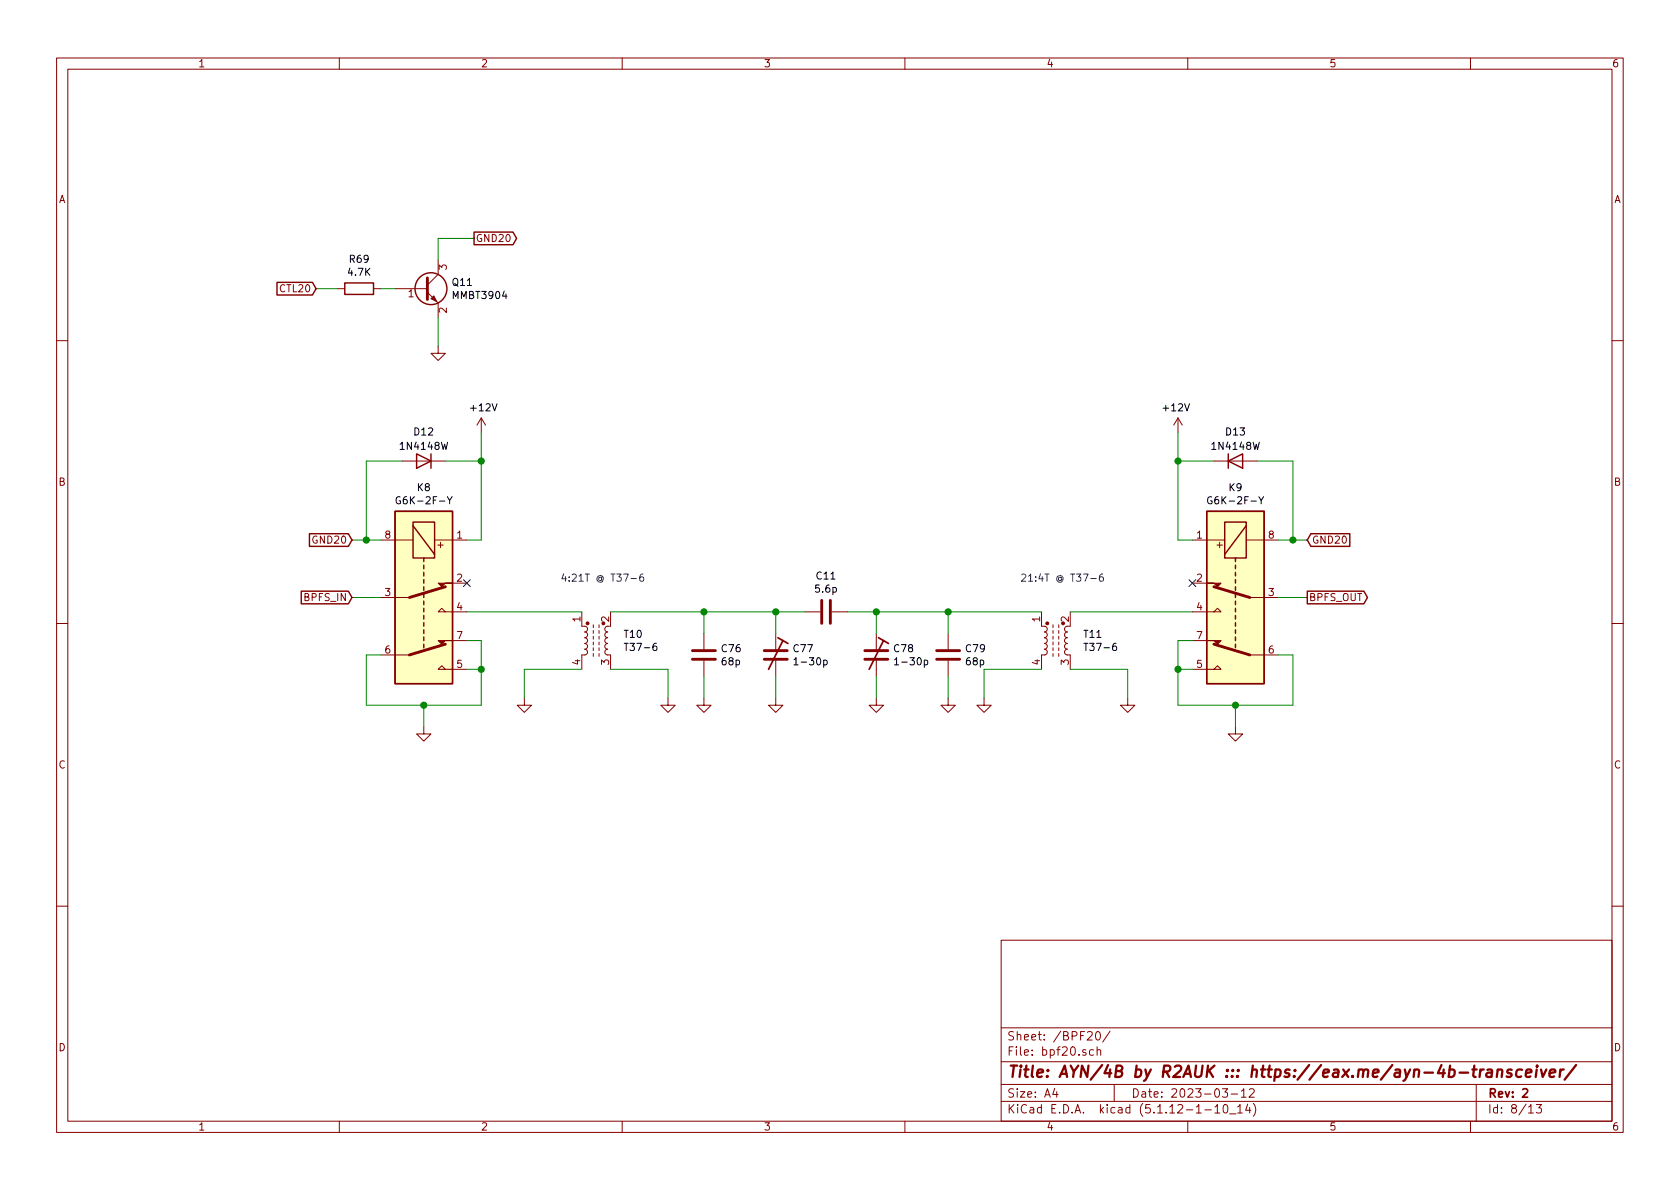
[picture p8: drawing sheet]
EESchema Schematic File Version 4
EELAYER 30 0
EELAYER END
$Descr A4 11693 8268
encoding utf-8
Sheet 8 13
Title "AYN/4B by R2AUK ::: https://eax.me/ayn-4b-transceiver/"
Date "2023-03-12"
Rev "2"
Comp ""
Comment1 ""
Comment2 ""
Comment3 ""
Comment4 ""
$EndDescr
Text GLabel 9100 4150 2    50   Output ~ 0
BPFS_OUT
Text GLabel 2450 4150 0    50   Input ~ 0
BPFS_IN
$Comp
L Relay:G6K-2 K?
U 1 1
P 2950 4150
AR Path="/63AB377E" Ref="K?"  Part="1" 
AR Path="/639CF160/63AB377E" Ref="K?"  Part="1" 
AR Path="/639F43A7/63AB377E" Ref="K8"  Part="1" 
F 0 "K8" V 2183 4150 50  0000 C CNN
F 1 "G6K-2F-Y" V 2274 4150 50  0000 C CNN
F 2 "Relay_SMD:Relay_DPDT_Omron_G6K-2F-Y" H 2950 4150 50  0001 L CNN
F 3 "http://omronfs.omron.com/en_US/ecb/products/pdf/en-g6k.pdf" H 2950 4150 50  0001 C CNN
	1    2950 4150
	0    1    1    0   
$EndComp
$Comp
L power:GND #PWR?
U 1 1
P 2950 5050
AR Path="/63AB3784" Ref="#PWR?"  Part="1" 
AR Path="/639CF160/63AB3784" Ref="#PWR?"  Part="1" 
AR Path="/639F43A7/63AB3784" Ref="#PWR0162"  Part="1" 
F 0 "#PWR0162" H 2950 4800 50  0001 C CNN
F 1 "GND" H 2955 4877 50  0001 C CNN
F 2 "" H 2950 5050 50  0001 C CNN
F 3 "" H 2950 5050 50  0001 C CNN
	1    2950 5050
	1    0    0    -1  
$EndComp
Wire Wire Line
	2950 5050 2950 4900
Wire Wire Line
	2950 4900 3350 4900
Wire Wire Line
	3350 4900 3350 4650
Wire Wire Line
	3350 4650 3250 4650
Wire Wire Line
	3350 4650 3350 4450
Wire Wire Line
	3350 4450 3250 4450
Connection ~ 3350 4650
Wire Wire Line
	2950 4900 2550 4900
Wire Wire Line
	2550 4900 2550 4550
Wire Wire Line
	2550 4550 2650 4550
Connection ~ 2950 4900
$Comp
L power:+12V #PWR?
U 1 1
P 3350 3000
AR Path="/63AB3795" Ref="#PWR?"  Part="1" 
AR Path="/639CF160/63AB3795" Ref="#PWR?"  Part="1" 
AR Path="/639F43A7/63AB3795" Ref="#PWR0152"  Part="1" 
F 0 "#PWR0152" H 3350 2850 50  0001 C CNN
F 1 "+12V" H 3365 3173 50  0000 C CNN
F 2 "" H 3350 3000 50  0001 C CNN
F 3 "" H 3350 3000 50  0001 C CNN
	1    3350 3000
	1    0    0    -1  
$EndComp
$Comp
L Diode:1N4148W D?
U 1 1
P 2950 3200
AR Path="/63A3545E/63AB379B" Ref="D?"  Part="1" 
AR Path="/63AB379B" Ref="D?"  Part="1" 
AR Path="/639CF160/63AB379B" Ref="D?"  Part="1" 
AR Path="/639F43A7/63AB379B" Ref="D12"  Part="1" 
F 0 "D12" H 2950 3000 50  0000 C CNN
F 1 "1N4148W" H 2950 3100 50  0000 C CNN
F 2 "Diode_SMD:D_SOD-123" H 2950 3025 50  0001 C CNN
F 3 "https://www.vishay.com/docs/85748/1n4148w.pdf" H 2950 3200 50  0001 C CNN
	1    2950 3200
	-1   0    0    1   
$EndComp
Wire Wire Line
	3350 3000 3350 3200
Wire Wire Line
	2650 3750 2550 3750
Wire Wire Line
	2550 3750 2550 3200
Wire Wire Line
	2550 3200 2800 3200
Wire Wire Line
	3350 3750 3250 3750
Wire Wire Line
	3100 3200 3350 3200
Connection ~ 3350 3200
Wire Wire Line
	3350 3200 3350 3750
Wire Wire Line
	2450 4150 2650 4150
Text GLabel 2450 3750 0    50   Input ~ 0
GND20
Wire Wire Line
	2450 3750 2550 3750
Connection ~ 2550 3750
$Comp
L Transistor_BJT:MMBT3904 Q?
U 1 1
P 2950 2000
AR Path="/63701EE5/63AB37AD" Ref="Q?"  Part="1" 
AR Path="/63AB37AD" Ref="Q?"  Part="1" 
AR Path="/639CF160/63AB37AD" Ref="Q?"  Part="1" 
AR Path="/639F43A7/63AB37AD" Ref="Q11"  Part="1" 
F 0 "Q11" H 3141 2046 50  0000 L CNN
F 1 "MMBT3904" H 3141 1955 50  0000 L CNN
F 2 "Package_TO_SOT_SMD:SOT-23" H 3150 1925 50  0001 L CIN
F 3 "https://www.fairchildsemi.com/datasheets/2N/2N3904.pdf" H 2950 2000 50  0001 L CNN
	1    2950 2000
	1    0    0    -1  
$EndComp
$Comp
L power:GND #PWR?
U 1 1
P 3050 2400
AR Path="/63AB37B3" Ref="#PWR?"  Part="1" 
AR Path="/639CF160/63AB37B3" Ref="#PWR?"  Part="1" 
AR Path="/639F43A7/63AB37B3" Ref="#PWR0151"  Part="1" 
F 0 "#PWR0151" H 3050 2150 50  0001 C CNN
F 1 "GND" H 3055 2227 50  0001 C CNN
F 2 "" H 3050 2400 50  0001 C CNN
F 3 "" H 3050 2400 50  0001 C CNN
	1    3050 2400
	1    0    0    -1  
$EndComp
Wire Wire Line
	3050 2400 3050 2200
Wire Wire Line
	3050 1800 3050 1650
Text GLabel 2200 2000 0    50   Input ~ 0
CTL20
$Comp
L Device:R R?
U 1 1
P 2500 2000
AR Path="/63AB37BC" Ref="R?"  Part="1" 
AR Path="/639CF160/63AB37BC" Ref="R?"  Part="1" 
AR Path="/639F43A7/63AB37BC" Ref="R69"  Part="1" 
F 0 "R69" V 2293 2000 50  0000 C CNN
F 1 "4.7K" V 2384 2000 50  0000 C CNN
F 2 "Resistor_SMD:R_0805_2012Metric_Pad1.15x1.40mm_HandSolder" V 2430 2000 50  0001 C CNN
F 3 "~" H 2500 2000 50  0001 C CNN
	1    2500 2000
	0    1    1    0   
$EndComp
Wire Wire Line
	2200 2000 2350 2000
Wire Wire Line
	2650 2000 2750 2000
Text GLabel 3300 1650 2    50   Output ~ 0
GND20
Wire Wire Line
	3300 1650 3050 1650
$Comp
L Relay:G6K-2 K?
U 1 1
P 8600 4150
AR Path="/63AB37C6" Ref="K?"  Part="1" 
AR Path="/639CF160/63AB37C6" Ref="K?"  Part="1" 
AR Path="/639F43A7/63AB37C6" Ref="K9"  Part="1" 
F 0 "K9" V 7833 4150 50  0000 C CNN
F 1 "G6K-2F-Y" V 7924 4150 50  0000 C CNN
F 2 "Relay_SMD:Relay_DPDT_Omron_G6K-2F-Y" H 8600 4150 50  0001 L CNN
F 3 "http://omronfs.omron.com/en_US/ecb/products/pdf/en-g6k.pdf" H 8600 4150 50  0001 C CNN
	1    8600 4150
	0    -1   1    0   
$EndComp
$Comp
L power:GND #PWR?
U 1 1
P 8600 5050
AR Path="/63AB37CC" Ref="#PWR?"  Part="1" 
AR Path="/639CF160/63AB37CC" Ref="#PWR?"  Part="1" 
AR Path="/639F43A7/63AB37CC" Ref="#PWR0163"  Part="1" 
F 0 "#PWR0163" H 8600 4800 50  0001 C CNN
F 1 "GND" H 8605 4877 50  0001 C CNN
F 2 "" H 8600 5050 50  0001 C CNN
F 3 "" H 8600 5050 50  0001 C CNN
	1    8600 5050
	-1   0    0    -1  
$EndComp
Wire Wire Line
	8600 5050 8600 4900
Wire Wire Line
	8600 4900 8200 4900
Wire Wire Line
	8200 4900 8200 4650
Wire Wire Line
	8200 4650 8300 4650
Wire Wire Line
	8200 4650 8200 4450
Wire Wire Line
	8200 4450 8300 4450
Connection ~ 8200 4650
Wire Wire Line
	8600 4900 9000 4900
Wire Wire Line
	9000 4900 9000 4550
Wire Wire Line
	9000 4550 8900 4550
Connection ~ 8600 4900
$Comp
L power:+12V #PWR?
U 1 1
P 8200 3000
AR Path="/63AB37DD" Ref="#PWR?"  Part="1" 
AR Path="/639CF160/63AB37DD" Ref="#PWR?"  Part="1" 
AR Path="/639F43A7/63AB37DD" Ref="#PWR0153"  Part="1" 
F 0 "#PWR0153" H 8200 2850 50  0001 C CNN
F 1 "+12V" H 8215 3173 50  0000 C CNN
F 2 "" H 8200 3000 50  0001 C CNN
F 3 "" H 8200 3000 50  0001 C CNN
	1    8200 3000
	-1   0    0    -1  
$EndComp
$Comp
L Diode:1N4148W D?
U 1 1
P 8600 3200
AR Path="/63A3545E/63AB37E3" Ref="D?"  Part="1" 
AR Path="/63AB37E3" Ref="D?"  Part="1" 
AR Path="/639CF160/63AB37E3" Ref="D?"  Part="1" 
AR Path="/639F43A7/63AB37E3" Ref="D13"  Part="1" 
F 0 "D13" H 8600 3000 50  0000 C CNN
F 1 "1N4148W" H 8600 3100 50  0000 C CNN
F 2 "Diode_SMD:D_SOD-123" H 8600 3025 50  0001 C CNN
F 3 "https://www.vishay.com/docs/85748/1n4148w.pdf" H 8600 3200 50  0001 C CNN
	1    8600 3200
	1    0    0    1   
$EndComp
Wire Wire Line
	8200 3000 8200 3200
Wire Wire Line
	8900 3750 9000 3750
Wire Wire Line
	9000 3750 9000 3200
Wire Wire Line
	9000 3200 8750 3200
Wire Wire Line
	8200 3750 8300 3750
Wire Wire Line
	8450 3200 8200 3200
Connection ~ 8200 3200
Wire Wire Line
	8200 3200 8200 3750
Wire Wire Line
	9100 4150 8900 4150
Text GLabel 9100 3750 2    50   Input ~ 0
GND20
Wire Wire Line
	9100 3750 9000 3750
Connection ~ 9000 3750
NoConn ~ 3250 4050
NoConn ~ 8300 4050
$Comp
L power:GND #PWR?
U 1 1
P 3650 4850
AR Path="/63AB37FD" Ref="#PWR?"  Part="1" 
AR Path="/639CF160/63AB37FD" Ref="#PWR?"  Part="1" 
AR Path="/639F43A7/63AB37FD" Ref="#PWR0154"  Part="1" 
F 0 "#PWR0154" H 3650 4600 50  0001 C CNN
F 1 "GND" H 3655 4677 50  0001 C CNN
F 2 "" H 3650 4850 50  0001 C CNN
F 3 "" H 3650 4850 50  0001 C CNN
	1    3650 4850
	1    0    0    -1  
$EndComp
$Comp
L power:GND #PWR?
U 1 1
P 4650 4850
AR Path="/63AB3803" Ref="#PWR?"  Part="1" 
AR Path="/639CF160/63AB3803" Ref="#PWR?"  Part="1" 
AR Path="/639F43A7/63AB3803" Ref="#PWR0155"  Part="1" 
F 0 "#PWR0155" H 4650 4600 50  0001 C CNN
F 1 "GND" H 4655 4677 50  0001 C CNN
F 2 "" H 4650 4850 50  0001 C CNN
F 3 "" H 4650 4850 50  0001 C CNN
	1    4650 4850
	1    0    0    -1  
$EndComp
Wire Wire Line
	4650 4850 4650 4650
Wire Wire Line
	3650 4850 3650 4650
$Comp
L Device:C C?
U 1 1
P 4900 4550
AR Path="/635E77F3/63AB380D" Ref="C?"  Part="1" 
AR Path="/639CF160/63AB380D" Ref="C?"  Part="1" 
AR Path="/639F43A7/63AB380D" Ref="C76"  Part="1" 
F 0 "C76" H 5015 4596 50  0000 L CNN
F 1 "68p" H 5015 4505 50  0000 L CNN
F 2 "Capacitor_SMD:C_0805_2012Metric_Pad1.15x1.40mm_HandSolder" H 4938 4400 50  0001 C CNN
F 3 "~" H 4900 4550 50  0001 C CNN
	1    4900 4550
	1    0    0    -1  
$EndComp
$Comp
L power:GND #PWR?
U 1 1
P 4900 4850
AR Path="/635E77F3/63AB3813" Ref="#PWR?"  Part="1" 
AR Path="/639CF160/63AB3813" Ref="#PWR?"  Part="1" 
AR Path="/639F43A7/63AB3813" Ref="#PWR0156"  Part="1" 
F 0 "#PWR0156" H 4900 4600 50  0001 C CNN
F 1 "GND" H 4905 4677 50  0001 C CNN
F 2 "" H 4900 4850 50  0001 C CNN
F 3 "" H 4900 4850 50  0001 C CNN
	1    4900 4850
	1    0    0    -1  
$EndComp
Wire Wire Line
	4900 4850 4900 4700
Wire Wire Line
	4900 4400 4900 4250
$Comp
L Device:CTRIM C?
U 1 1
P 5400 4550
AR Path="/639CF160/63AB381C" Ref="C?"  Part="1" 
AR Path="/639F43A7/63AB381C" Ref="C77"  Part="1" 
F 0 "C77" H 5515 4596 50  0000 L CNN
F 1 "1-30p" H 5515 4505 50  0000 L CNN
F 2 "My_Library:C_Trim_THD_L7.0mm_W6.5mm_P5.00mm" H 5400 4550 50  0001 C CNN
F 3 "~" H 5400 4550 50  0001 C CNN
	1    5400 4550
	1    0    0    -1  
$EndComp
$Comp
L power:GND #PWR?
U 1 1
P 5400 4850
AR Path="/635E77F3/63AB3822" Ref="#PWR?"  Part="1" 
AR Path="/639CF160/63AB3822" Ref="#PWR?"  Part="1" 
AR Path="/639F43A7/63AB3822" Ref="#PWR0157"  Part="1" 
F 0 "#PWR0157" H 5400 4600 50  0001 C CNN
F 1 "GND" H 5405 4677 50  0001 C CNN
F 2 "" H 5400 4850 50  0001 C CNN
F 3 "" H 5400 4850 50  0001 C CNN
	1    5400 4850
	1    0    0    -1  
$EndComp
Wire Wire Line
	5400 4850 5400 4700
Wire Wire Line
	5400 4400 5400 4250
Wire Wire Line
	5400 4250 4900 4250
Connection ~ 4900 4250
Wire Wire Line
	5600 4250 5400 4250
Connection ~ 5400 4250
$Comp
L power:GND #PWR?
U 1 1
P 7850 4850
AR Path="/63AB383A" Ref="#PWR?"  Part="1" 
AR Path="/639CF160/63AB383A" Ref="#PWR?"  Part="1" 
AR Path="/639F43A7/63AB383A" Ref="#PWR0161"  Part="1" 
F 0 "#PWR0161" H 7850 4600 50  0001 C CNN
F 1 "GND" H 7855 4677 50  0001 C CNN
F 2 "" H 7850 4850 50  0001 C CNN
F 3 "" H 7850 4850 50  0001 C CNN
	1    7850 4850
	-1   0    0    -1  
$EndComp
$Comp
L power:GND #PWR?
U 1 1
P 6850 4850
AR Path="/63AB3840" Ref="#PWR?"  Part="1" 
AR Path="/639CF160/63AB3840" Ref="#PWR?"  Part="1" 
AR Path="/639F43A7/63AB3840" Ref="#PWR0160"  Part="1" 
F 0 "#PWR0160" H 6850 4600 50  0001 C CNN
F 1 "GND" H 6855 4677 50  0001 C CNN
F 2 "" H 6850 4850 50  0001 C CNN
F 3 "" H 6850 4850 50  0001 C CNN
	1    6850 4850
	-1   0    0    -1  
$EndComp
Wire Wire Line
	6850 4850 6850 4650
Wire Wire Line
	7850 4850 7850 4650
$Comp
L Device:C C?
U 1 1
P 6600 4550
AR Path="/635E77F3/63AB384A" Ref="C?"  Part="1" 
AR Path="/639CF160/63AB384A" Ref="C?"  Part="1" 
AR Path="/639F43A7/63AB384A" Ref="C79"  Part="1" 
F 0 "C79" H 6715 4596 50  0000 L CNN
F 1 "68p" H 6715 4505 50  0000 L CNN
F 2 "Capacitor_SMD:C_0805_2012Metric_Pad1.15x1.40mm_HandSolder" H 6638 4400 50  0001 C CNN
F 3 "~" H 6600 4550 50  0001 C CNN
	1    6600 4550
	1    0    0    -1  
$EndComp
$Comp
L power:GND #PWR?
U 1 1
P 6600 4850
AR Path="/635E77F3/63AB3850" Ref="#PWR?"  Part="1" 
AR Path="/639CF160/63AB3850" Ref="#PWR?"  Part="1" 
AR Path="/639F43A7/63AB3850" Ref="#PWR0159"  Part="1" 
F 0 "#PWR0159" H 6600 4600 50  0001 C CNN
F 1 "GND" H 6605 4677 50  0001 C CNN
F 2 "" H 6600 4850 50  0001 C CNN
F 3 "" H 6600 4850 50  0001 C CNN
	1    6600 4850
	-1   0    0    -1  
$EndComp
Wire Wire Line
	6600 4850 6600 4700
Wire Wire Line
	6600 4400 6600 4250
$Comp
L Device:CTRIM C?
U 1 1
P 6100 4550
AR Path="/639CF160/63AB3859" Ref="C?"  Part="1" 
AR Path="/639F43A7/63AB3859" Ref="C78"  Part="1" 
F 0 "C78" H 6215 4596 50  0000 L CNN
F 1 "1-30p" H 6215 4505 50  0000 L CNN
F 2 "My_Library:C_Trim_THD_L7.0mm_W6.5mm_P5.00mm" H 6100 4550 50  0001 C CNN
F 3 "~" H 6100 4550 50  0001 C CNN
	1    6100 4550
	1    0    0    -1  
$EndComp
$Comp
L power:GND #PWR?
U 1 1
P 6100 4850
AR Path="/635E77F3/63AB385F" Ref="#PWR?"  Part="1" 
AR Path="/639CF160/63AB385F" Ref="#PWR?"  Part="1" 
AR Path="/639F43A7/63AB385F" Ref="#PWR0158"  Part="1" 
F 0 "#PWR0158" H 6100 4600 50  0001 C CNN
F 1 "GND" H 6105 4677 50  0001 C CNN
F 2 "" H 6100 4850 50  0001 C CNN
F 3 "" H 6100 4850 50  0001 C CNN
	1    6100 4850
	-1   0    0    -1  
$EndComp
Wire Wire Line
	6100 4850 6100 4700
Wire Wire Line
	6100 4400 6100 4250
Wire Wire Line
	6100 4250 6600 4250
Connection ~ 6600 4250
Wire Wire Line
	5900 4250 6100 4250
Connection ~ 6100 4250
Text Notes 3900 4050 0    50   ~ 0
4:21T @ T37-6
Text Notes 7100 4050 0    50   ~ 0
21:4T @ T37-6
$Comp
L Device:L_Core_Ferrite_Coupled_1423 T?
U 1 1
P 4150 4450
AR Path="/639CF160/63D32044" Ref="T?"  Part="1" 
AR Path="/639F3EE8/63D32044" Ref="T?"  Part="1" 
AR Path="/639F4E80/63D32044" Ref="T?"  Part="1" 
AR Path="/639F43A7/63D32044" Ref="T10"  Part="1" 
F 0 "T10" V 4104 4262 50  0000 R CNN
F 1 "T37-6" V 4195 4262 50  0000 R CNN
F 2 "Package_DIP:DIP-4_W7.62mm" H 4150 4450 50  0001 C CNN
F 3 "~" H 4150 4450 50  0001 C CNN
	1    4150 4450
	0    -1   1    0   
$EndComp
$Comp
L Device:L_Core_Ferrite_Coupled_1423 T?
U 1 1
P 7350 4450
AR Path="/639CF160/63D33FA1" Ref="T?"  Part="1" 
AR Path="/639F3EE8/63D33FA1" Ref="T?"  Part="1" 
AR Path="/639F4E80/63D33FA1" Ref="T?"  Part="1" 
AR Path="/639F43A7/63D33FA1" Ref="T11"  Part="1" 
F 0 "T11" V 7304 4262 50  0000 R CNN
F 1 "T37-6" V 7395 4262 50  0000 R CNN
F 2 "Package_DIP:DIP-4_W7.62mm" H 7350 4450 50  0001 C CNN
F 3 "~" H 7350 4450 50  0001 C CNN
	1    7350 4450
	0    -1   1    0   
$EndComp
Wire Wire Line
	3250 4250 4050 4250
Wire Wire Line
	3650 4650 4050 4650
Wire Wire Line
	4250 4650 4650 4650
Wire Wire Line
	4250 4250 4900 4250
Wire Wire Line
	6850 4650 7250 4650
Wire Wire Line
	7450 4650 7850 4650
Wire Wire Line
	7450 4250 8300 4250
Wire Wire Line
	6600 4250 7250 4250
$Comp
L Device:C C?
U 1 1
P 5750 4250
AR Path="/638B3032/63D59E04" Ref="C?"  Part="1" 
AR Path="/63A3545E/63D59E04" Ref="C?"  Part="1" 
AR Path="/63701EE5/63D59E04" Ref="C?"  Part="1" 
AR Path="/639CF160/63D59E04" Ref="C?"  Part="1" 
AR Path="/639F43A7/63D59E04" Ref="C11"  Part="1" 
F 0 "C11" V 5498 4250 50  0000 C CNN
F 1 "5.6p" V 5589 4250 50  0000 C CNN
F 2 "Capacitor_SMD:C_0805_2012Metric_Pad1.15x1.40mm_HandSolder" H 5788 4100 50  0001 C CNN
F 3 "~" H 5750 4250 50  0001 C CNN
	1    5750 4250
	0    1    1    0   
$EndComp
$EndSCHEMATC
